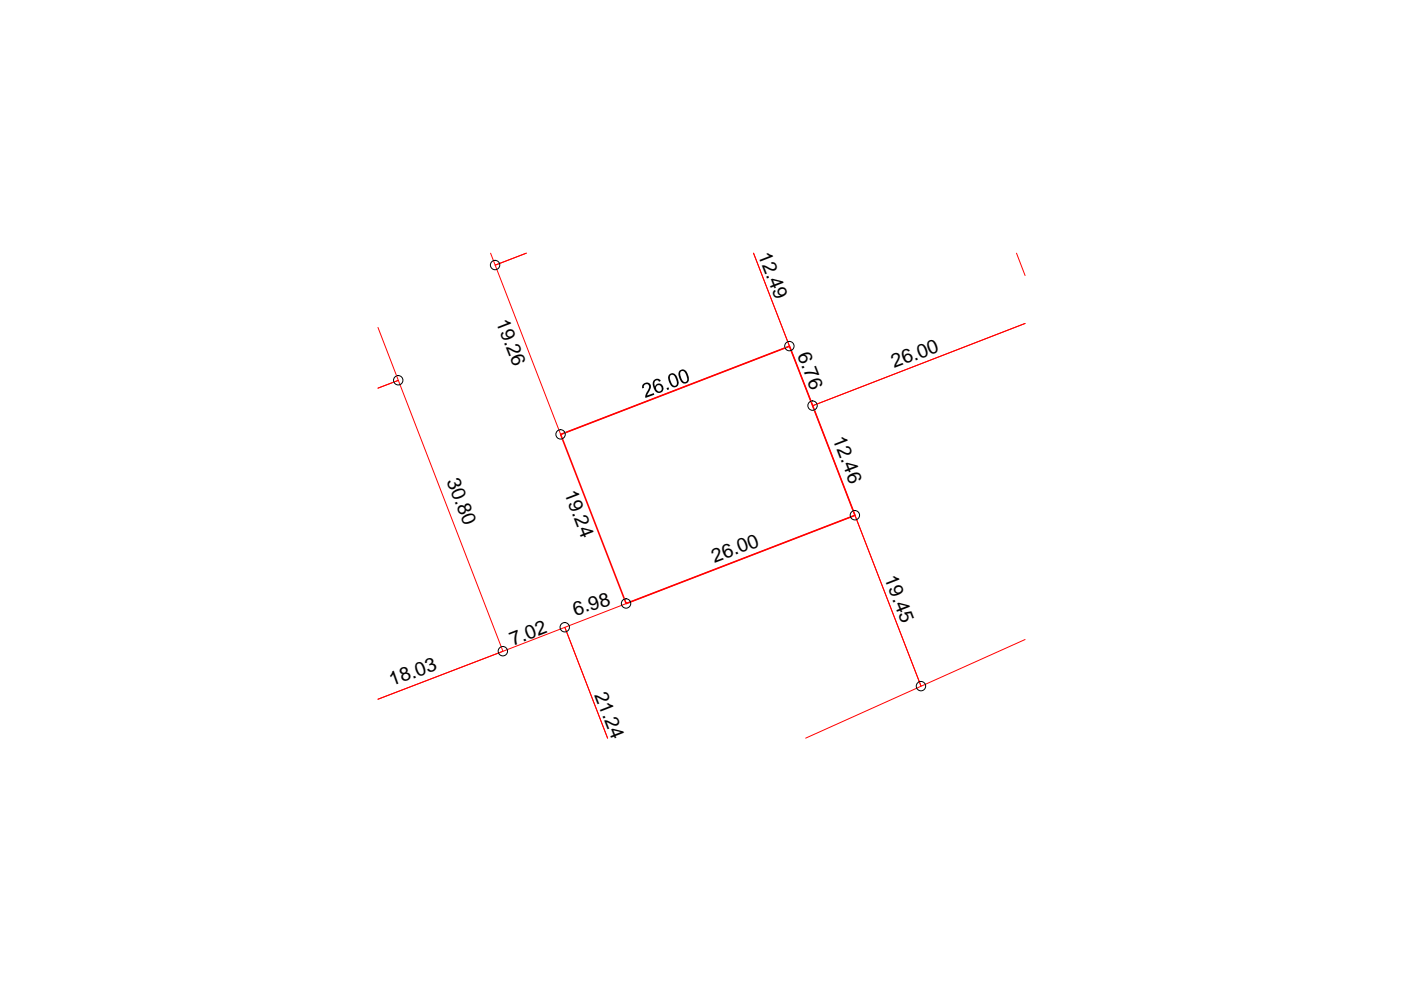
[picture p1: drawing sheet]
<svg xmlns="http://www.w3.org/2000/svg" width="297mm" height="210mm" viewBox="0 0 297 210" stroke-linecap="round" stroke-linejoin="round" font-family="sans-serif">
<path d="M104 53.7l1 2.5 6.6-2.5-6.6 2.5 13.9 35.9 48.5-18.7-7.6-19.7 12.5 32.3 45-17.4-45 17.4 23 59.5 22-9.9M215.5 53.7l1.8 4.7M80.1 69.4l4.4 11.2-4.4 1.7 4.4-1.7 22.1 57.5-26.5 10.2 39.7-15.3 9 23.5-9-23.5 61.5-23.7 14 36.2-24.5 11" fill="none" stroke="#f00" stroke-width=".21"/>
<path d="M118.9 92.1l48.5-18.7 13.9 35.9-48.5 18.7z" fill="none" stroke="#f00" stroke-width=".34"/>
<g fill="none" stroke="#000" stroke-width=".21">
<circle cx="105" cy="56.2" r=".99"/>
<circle cx="167.4" cy="73.4" r=".99"/>
<circle cx="84.4" cy="80.6" r=".99"/>
<circle cx="118.9" cy="92.1" r=".99"/>
<circle cx="172.3" cy="86" r=".99"/>
<circle cx="181.2" cy="109.2" r=".99"/>
<circle cx="106.6" cy="138.1" r=".99"/>
<circle cx="119.7" cy="133" r=".99"/>
<circle cx="132.7" cy="128" r=".99"/>
<circle cx="195.3" cy="145.5" r=".99"/>
</g>
<g fill="#000">
<path d="M136.3 81.5l.7-.4 .7 .1 .3 .4v.6l-.8 1.7 1.4-.5 .1 .3-1.8 .7-.1-.6 .7-1.4 .1-.6-.3-.4-.5 .1-.3 .3v.5h-.3zM141.3 82.3l.4-.2 .2 .5-.4 .1z"/>
<path d="M138.6 80.7l.5-.4h.6l.3 .3 .1 .2-.4 .1-.4-.3-.4 .2-.2 .4 .1 .5 .1 .3 .2-.4 .4-.3h.5l.3 .2 .4 .8-.2 .7-.6 .3h-.4l-.6-.4-.5-1.3zM139.3 81.7l-.2 .5v.4l.4 .4h.5l.3-.4-.1-.6-.4-.3z"/>
<path d="M141.9 79.4l.8-.3 .4 .2 .4 .5 .4 1.2-.1 .6-.2 .4-.8 .1-.6-.5-.6-1.4zM142.2 79.5l-.2 .3v.5l.3 .8 .4 .6 .5 .1 .3-.4v-.5l-.3-.8-.4-.6z"/>
<path d="M144.1 78.6l.8-.3 .7 .6 .5 1.1v.7l-.4 .5-.8 .1-.5-.4-.6-1.4zM144.4 78.7l-.2 .5 .3 1.1 .3 .6 .6 .1 .3-.4-.2-1.1-.5-.8z"/>
</g>
<g font-size="4.1">
<text x="160.7" y="54" transform="rotate(69 160.7 54)">12.49</text>
<text x="105.2" y="68.2" transform="rotate(69 105.2 68.2)">19.26</text>
<text x="169" y="75.3" transform="rotate(69 169 75.3)">6.76</text>
<text x="189.6" y="78.1" transform="rotate(-21 189.6 78.1)">26.00</text>
<text x="176.5" y="93.1" transform="rotate(69 176.5 93.1)">12.46</text>
<text x="94.7" y="101.9" transform="rotate(69 94.7 101.9)">30.80</text>
<text x="119.6" y="104.5" transform="rotate(69 119.6 104.5)">19.24</text>
<text x="151.5" y="119.4" transform="rotate(-21 151.5 119.4)">26.00</text>
<text x="187.5" y="122.6" transform="rotate(69 187.5 122.6)">19.45</text>
<text x="121.9" y="130.5" transform="rotate(-17 121.9 130.5)">6.98</text>
<text x="108.7" y="136.9" transform="rotate(-21 108.7 136.9)">7.02</text>
<text x="83.1" y="145.5" transform="rotate(-20 83.1 145.5)">18.03</text>
<text x="126" y="147.3" transform="rotate(69 126 147.3)">21.24</text>
</g>
</svg>
